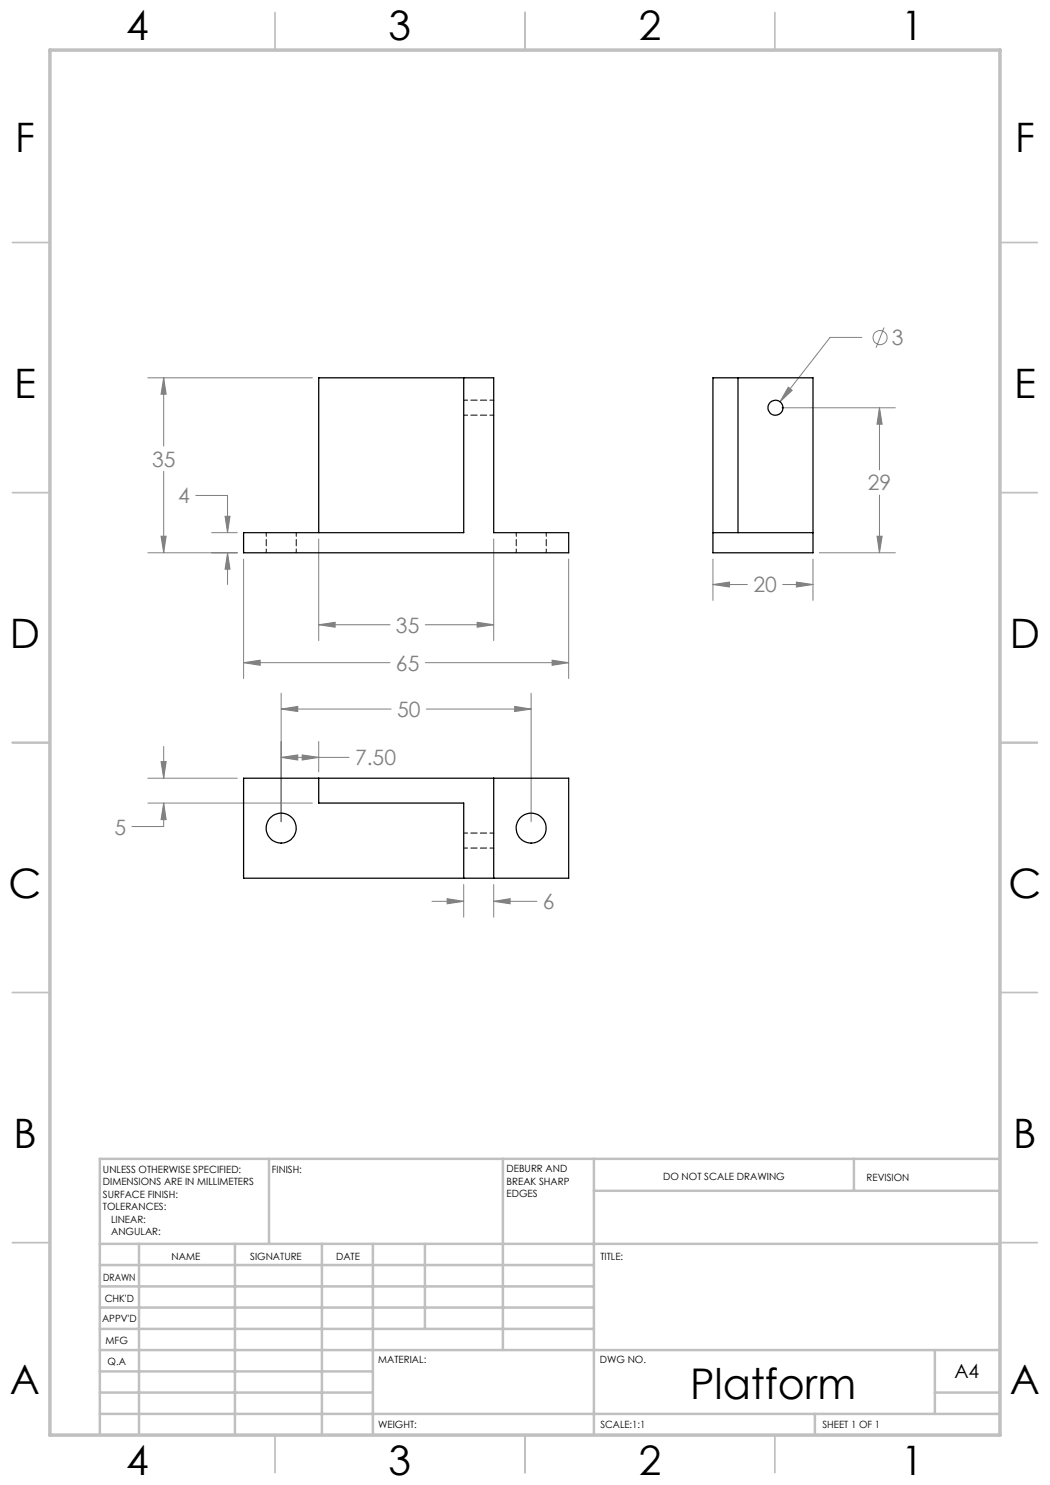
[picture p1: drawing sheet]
<svg xmlns="http://www.w3.org/2000/svg" width="210mm" height="297mm" viewBox="0 0 210 297" stroke-linecap="round" stroke-linejoin="round" font-family="sans-serif">
<g fill="none" stroke="#808080" stroke-width=".2">
<path d="M29.6 75.6h32.9M32.7 75.6l.5 3.2h-1zM32.7 75.6v13.6M157.7 77.4l.7 .7-2.4 2.3zM172.4 67.5h-6.4l-10 12.9M176.8 65.5l-1.6 4M32.7 94.3v16.3M39.2 99.1h6.3v7.4M156.4 81.6h22.7M175.9 81.6l.5 3.2h-1zM175.9 81.6v12.4M175.9 99v11.6"/>
<path d="M29.6 110.6h17.8M32.2 107.2h1l-.5 3.4zM42.3 106.5h5.1M45 103.3h1l-.5 3.2zM45.5 110.6l.5 3.2h-1zM45.5 110.6v6.3M48.7 111.8v23.9M63.7 107.8v20.3M98.7 107.8v20.3M113.7 111.8v23.9M142.6 116.9l3.3-.5v1zM142.6 111.8v8.3"/>
<path d="M142.6 116.9h6.9M156.5 116.9h6.1M159.3 116.4l3.3 .5-3.3 .5zM162.6 111.8v8.3M163.9 110.6h15.2M175.4 107.2h1l-.5 3.4zM48.7 132.5l3.3-.5v1.1zM48.7 132.5h29.3M56.2 138.6v25.8M63.7 125l3.3-.5v.9zM63.7 125h14.3M85.1 132.5h28.6"/>
<path d="M85.1 125h13.6M95.4 124.5l3.3 .5-3.3 .4zM106.2 138.6v25.8M110.4 132l3.3 .5-3.3 .6zM29.6 155.6h17.8M32.2 152.3h1l-.5 3.3zM32.7 149.3v6.3M56.2 141.8l3.3-.5v1zM56.2 151.5l3.3-.5v1zM56.2 141.8h22M56.2 151.5h13.6M60.4 151l3.3 .5-3.3 .5z"/>
<path d="M63.7 148.3v6.1M85.3 141.8h20.9M102.9 141.3l3.3 .5-3.3 .5zM29.6 160.6h32.9M32.7 160.6l.5 3.3h-1zM32.7 160.6v4.7h-6.3M89.4 179.7l3.3 .6-3.3 .5zM92.7 176.9v6.5M98.7 176.9v6.5M86.4 180.3h6.3M98.7 180.3l3.3-.6v1.1zM98.7 180.3h8.7"/>
<circle cx="176" cy="67.5" r="1.4"/>
</g>
<g fill="none" stroke="#c0c0c0" stroke-width=".35">
<path d="M55 2.5v7.5M105 2.5v7.5M155 2.5v7.5M2.5 48.5h7.5M200 48.5h7.5M2.5 98.5h7.5M200 98.5h7.5M2.5 148.5h7.5M200 148.5h7.5M2.5 198.5h7.5M200 198.5h7.5M2.5 248.5h7.5"/>
<path d="M200 248.5h7.5M55 287v7.5M105 287v7.5M155 287v7.5"/>
</g>
<g fill="none" stroke="#c0c0c0" stroke-width=".5">
<path d="M53.8 231.8v17M100.6 231.8v38.2M118.8 231.8v55.2M118.8 238.2h81.2M170.8 231.8v6.4M200 231.8h-180v55.2M20 248.8h180M20 257.3h98.8M20 253h98.8M27.8 248.8v38.2M47 248.8v38.2M64.4 248.8v38.2"/>
<path d="M74.6 248.8v38.2M85 248.8v17M20 265.8h98.8M20 261.5h98.8M20 278.5h54.6M20 274.3h54.6M20 270h180M187 278.5h13M187 270v12.8M20 282.8h180M163 282.8v4.2"/>
</g>
<path d="M10 10h190v277h-190z" fill="none" stroke="#c0c0c0" stroke-width=".7"/>
<path d="M48.7 132.5l3.3-.5v1.1zM110.4 132l3.3 .5-3.3 .6zM63.7 125l3.3-.5v.9zM95.4 124.5l3.3 .5-3.3 .4zM32.7 75.6l.5 3.2h-1zM32.2 107.2h1l-.5 3.4zM45 103.3h1l-.5 3.2zM45.5 110.6l.5 3.2h-1zM56.2 141.8l3.3-.5v1zM102.9 141.3l3.3 .5-3.3 .5zM56.2 151.5l3.3-.5v1zM60.4 151l3.3 .5-3.3 .5zM32.2 152.3h1l-.5 3.3zM32.7 160.6l.5 3.3h-1zM98.7 180.3l3.3-.6v1.1zM89.4 179.7l3.3 .6-3.3 .5zM157.7 77.4l-1.7 3 2.4-2.3zM142.6 116.9l3.3-.5v1zM159.3 116.4l3.3 .5-3.3 .5zM175.9 81.6l.5 3.2h-1zM175.4 107.2h1l-.5 3.4z" fill="#808080"/>
<g fill="none" stroke="#000" stroke-width=".25">
<path d="M92.7 75.6v30.9h-44v4.1h65v-4.1h-15v-30.9h-35v30.9M142.6 75.6h20v35h-20zM147.6 75.6v30.9M142.6 106.5h20M48.7 155.6h65v20h-65zM63.7 155.6v5h29v15M98.7 155.6v20"/>
<circle cx="155.1" cy="81.6" r="1.51"/>
<circle cx="56.2" cy="165.6" r="3"/>
<circle cx="106.2" cy="165.6" r="2.99"/>
</g>
<path d="M92.8 83h6M98.8 80h-6M53.3 106.5v4M59.3 110.5v-4M103.3 106.5v4M109.3 110.5v-4M92.8 169.6h6M98.8 166.6h-6" fill="none" stroke="#000" stroke-width=".2" stroke-dasharray="1.3 .6" stroke-dashoffset=".5"/>
<text font-size="8.5" x="138" y="279.7">Platform</text>
<g font-size="8.1">
<text x="25.2" y="8">4</text>
<text x="77.7" y="8">3</text>
<text x="127.7" y="8">2</text>
<text x="180.2" y="8">1</text>
<text x="3" y="30.4">F</text>
<text x="203" y="30.4">F</text>
<text x="2.8" y="79.6">E</text>
<text x="202.8" y="79.6">E</text>
<text x="2" y="129.6">D</text>
<text x="202" y="129.6">D</text>
<text x="1.7" y="179.6">C</text>
<text x="201.7" y="179.6">C</text>
<text x="2.7" y="229.6">B</text>
<text x="202.7" y="229.6">B</text>
<text x="2" y="278.9">A</text>
<text x="202" y="278.9">A</text>
<text x="25.2" y="295">4</text>
<text x="77.7" y="295">3</text>
<text x="127.7" y="295">2</text>
<text x="180.2" y="295">1</text>
</g>
<g font-size="4.2" fill="#808080">
<text x="178.4" y="69.1">3</text>
<text x="30.4" y="93.3">35</text>
<text x="35.7" y="100.7">4</text>
<text x="173.6" y="98.1">29</text>
<text x="150.7" y="118.5">20</text>
<text x="79.2" y="126.5">35</text>
<text x="79.2" y="134.1">65</text>
<text x="79.4" y="143.4">50</text>
<text x="71" y="153.1">7.50</text>
<text x="22.9" y="166.9">5</text>
<text x="108.6" y="181.8">6</text>
</g>
<text font-size="3.9" x="190.9" y="275.5">A4</text>
<g font-size="2">
<text x="20.6" y="234.6">UNLESS OTHERWISE SPECIFIED:</text>
<text x="20.6" y="237.1">DIMENSIONS ARE IN MILLIMETERS</text>
<text x="20.6" y="239.6">SURFACE FINISH:</text>
<text x="54.4" y="234.6">FINISH:</text>
<text x="101.3" y="234.5">DEBURR AND</text>
<text x="101.3" y="237">BREAK SHARP</text>
<text x="101.3" y="239.5">EDGES</text>
<text x="132.6" y="236">DO NOT SCALE DRAWING</text>
<text x="173.3" y="236.2">REVISION</text>
<text x="20.6" y="242.1">TOLERANCES:</text>
<text x="22.2" y="244.6">LINEAR:</text>
<text x="22.2" y="247.1">ANGULAR:</text>
<text x="34.3" y="252">NAME</text>
<text x="50" y="251.9">SIGNATURE</text>
<text x="67.2" y="251.9">DATE</text>
<text x="120.1" y="251.9">TITLE:</text>
<text x="20.6" y="256.1">DRAWN</text>
<text x="20.9" y="260.3">CHK'D</text>
<text x="20.4" y="264.4">APPV'D</text>
<text x="21.1" y="268.8">MFG</text>
<text x="21.5" y="273">Q.A</text>
<text x="75.6" y="272.5">MATERIAL:</text>
<text x="120" y="272.5">DWG NO.</text>
<text x="75.6" y="285.5">WEIGHT:</text>
<text x="120.1" y="285.6">SCALE:1:1</text>
<text x="164.5" y="285.6">SHEET 1 OF 1</text>
</g>
</svg>
